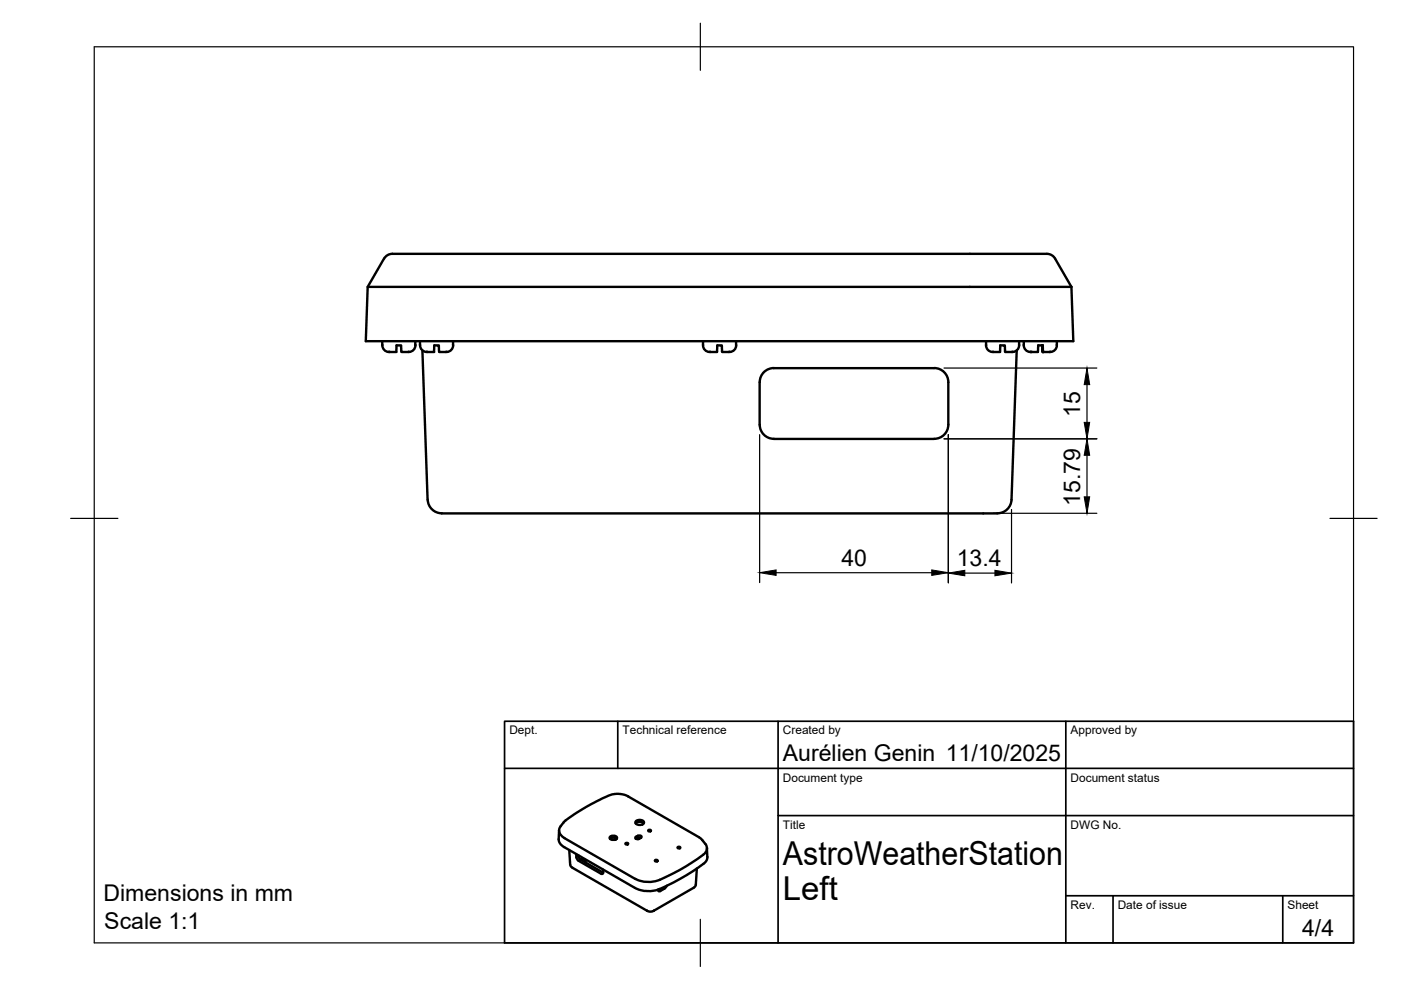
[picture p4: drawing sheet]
<svg xmlns="http://www.w3.org/2000/svg" width="297mm" height="210mm" viewBox="0 0 297 210" stroke-linecap="round" stroke-linejoin="round" font-family="sans-serif">
<!-- layer: Visible -->
<g fill="none" stroke="#000" stroke-width=".51">
<path d="M81.4 54.8l-3.4 6-.4 11.5h150l-.4-11.5M222 53.8h-137.8a2.92 2.92 0 0 0-2.8 1M222 53.8a2 2 0 0 1 1.7 1l3.5 6M78 60.8h149.2M81 72.3v.9M81.1 73.2a1.41 1.41 0 0 0 1.3 1.4M82.4 74.6h.1M82.6 74.6h1.4l.1-1.4h.9l.1 1.4h1.5M86.7 74.6h-.1M88.1 72.3v.9M88.1 73.2a1.41 1.41 0 0 1-1.3 1.4M89 72.3v.9"/>
<path d="M89.1 73.2a1.41 1.41 0 0 0 1.3 1.4M89.6 74.3l1.1 31.7M90.4 74.6h.2M90.6 74.6h1.4l.1-1.4h.9l.1 1.4h1.5M94.7 74.6h-.1M96.1 72.3v.9M96.1 73.2a1.41 1.41 0 0 1-1.3 1.4M149.1 73.2a1.41 1.41 0 0 0 1.3 1.4M149.1 72.3v.9M150.4 74.6h.1M154.8 74.6h-1.7l-.1-1.4h-.9l-.1 1.4h-1.4M156.1 72.3v.9"/>
<path d="M156.1 73.2a1.41 1.41 0 0 1-1.3 1.4M164.1 78.1h34M164.1 78a2.99 2.99 0 0 0-3 3v9.1a3 3 0 0 0 3 2.9M198.1 78a2.99 2.99 0 0 1 3 3v9a2.99 2.99 0 0 1-3 3M209.1 73.2a1.41 1.41 0 0 0 1.3 1.4M209.1 72.3v.9M210.4 74.6h1.6l.1-1.4h.9l.1 1.4h1.7M215.6 74.3l-1.1 31.6a2.99 2.99 0 0 1-3 2.9M216.1 73.2a1.41 1.41 0 0 1-1.4 1.4M216.1 72.3v.9M217.1 73.2a1.41 1.41 0 0 0 1.3 1.4M217.1 72.3v.9"/>
<path d="M221 73.2l.1 1.4-.1-1.2M221 73.2v.2M221.1 73.2v1.4v-1.4h-1l-.1 1.4h-1.6M221.1 73.3l-.1 .1M221.1 74.6h.1M222.8 74.6h-1.7M224.1 73.2a1.41 1.41 0 0 1-1.4 1.4M224.1 72.3v.9M164.1 93.1h34M90.7 105.9a2.99 2.99 0 0 0 3 2.9M93.7 108.9h117.8M118.5 176l-.1 1.9a1.9 1.9 0 0 0 1.2 1.7l15.1 8.7a6.7 6.7 0 0 0 6.7-.5 35.9 35.9 0 0 0 8.3-5.2l.3-.9"/>
<path d="M119.7 177.7l15 8.6a6.2 6.2 0 0 0 5.2 .2M119.7 177.7a1.63 1.63 0 0 1-.8-2.5l.8-1.1 2-1.4 5.1-3a7.9 7.9 0 0 1 4.3-1.4l1.9 .4 15.2 8.8 1.3 1.4M129.3 177.5l.7-.3a.57 .57 0 0 1 .8 .6l-.8 .3a.57 .57 0 0 1-.7-.6zM129.3 177.9l.7-.3 .7 .3M130.7 177.8l-.2 .2M132.7 178.8l.3-.1 .2 .2-.4 .2-.2-.2zM134.8 174.2a1.13 1.13 0 0 1 1.7 .2 1.06 1.06 0 0 1-1.8 0zM134.8 174.6a1.25 1.25 0 0 1 1.7 0M134.8 177.4a.87 .87 0 0 1 1.2 0l-.1 .2M134.8 177.4l-.1 .3 .1 .1a.98 .98 0 0 0 1.1-.2M135 177.8l.3 .1M135.9 177.6a.98 .98 0 0 0-1.1 .2"/>
<path d="M137.5 176l.3-.1 .2 .2-.4 .2-.2-.2zM143.7 179.6l.3-.1 .3 .2-.4 .2-.3-.2zM149.6 178.9a1.52 1.52 0 0 1-.5 2.3l-5 3.3-4.2 2.1M149.9 179.8l.1 1.9M120.7 180.2l.2 3.1M120.9 183.3l.1 .3 .3 .4M121.3 184l15.9 9.1M122.2 181.1v.7M122.2 181.7l.4 .8 4.8 2.8M122.6 181.3v.2M122.6 181.5l.5 .7 4.8 2.8M123 182.2h.5l.5 .1 .1 .6"/>
<path d="M127.8 184.4l.1 .6M127.9 185l-.1 .2h-.3M137.2 193.1h.1M138.6 193.1h.1M138.9 182.4l.3-.1 .2 .2-.3 .2-.3-.2zM139.9 188.5l-.4 .2M141.4 187.8a2.04 2.04 0 0 1-1.4 1.1h-.4l-.1-.3M147.7 184.1l-.2 3.5-.3 .5-8.8 5.1-.6 .1-.6-.2"/>
</g>
<g fill="#000">
<circle cx="218.6" cy="74.6" r=".25"/>
<circle cx="221.1" cy="74.6" r=".25"/>
</g>
<!-- layer: TITLEBLOCK -->
<path d="M107 152.9h180v47h-180zM131 152.9v10M165 152.9v47M226 152.9v47M107 162.9h180M165 172.9h122M226 189.9h61M236 189.9v10M272 189.9v10" fill="none" stroke="#000" stroke-width=".36"/>
<!-- layer: BORDER -->
<path d="M20 9.9h267v190h-267zM148.5 4.9v10M15 109.9h10M282 109.9h10M148.5 194.9v10" fill="none" stroke="#000" stroke-width=".25"/>
<!-- layer: FD_Dimensions -->
<path d="M200.2 78h32.4M161.1 92.2v31.3M200.2 93h32.4M201.1 92.2v31.4M230.5 81.5v8M230.5 96.5v8.8M210.6 108.8h22M214.5 108v15.6M164.5 121.4h33M204.6 121.5h6.3" fill="none" stroke="#000" stroke-width=".25"/>
<path d="M230.5 78l.5 3.5h-1.1zM229.9 89.5h1.1l-.5 3.5zM230.5 93l.5 3.5h-1.1zM229.9 105.3h1.1l-.5 3.5zM161.1 121.4l3.4-.6v1.2zM197.5 120.8l3.6 .6-3.6 .6zM201.1 121.5l3.5-.6v1.2zM210.9 120.9l3.6 .6-3.6 .6z" fill="#000" stroke="#000" stroke-width=".21"/>
<g font-size="7">
<text x="166" y="183.4">AstroWeatherStation</text>
<text x="166" y="190.9">Left</text>
</g>
<g font-size="4.9">
<text x="229" y="88.4" transform="rotate(-90 229 88.4)">15</text>
<text x="229" y="107.2" transform="rotate(-90 229 107.2)">15.79</text>
<text x="178.4" y="120">40</text>
<text x="202.8" y="120">13.4</text>
<text x="166" y="161.4">Aurélien Genin 11/10/2025</text>
<text x="21.9" y="191">Dimensions in mm</text>
<text x="22.1" y="196.9">Scale 1:1</text>
<text x="276.1" y="198.6">4/4</text>
</g>
<g font-size="2.5">
<text x="108" y="155.7">Dept.</text>
<text x="132" y="155.7">Technical reference</text>
<text x="166" y="155.7">Created by</text>
<text x="227" y="155.7">Approved by</text>
<text x="166" y="165.7">Document type</text>
<text x="227" y="165.7">Document status</text>
<text x="166" y="175.7">Title</text>
<text x="227" y="175.7">DWG No.</text>
<text x="227" y="192.7">Rev.</text>
<text x="237" y="192.7">Date of issue</text>
<text x="273" y="192.7">Sheet</text>
</g>
</svg>
